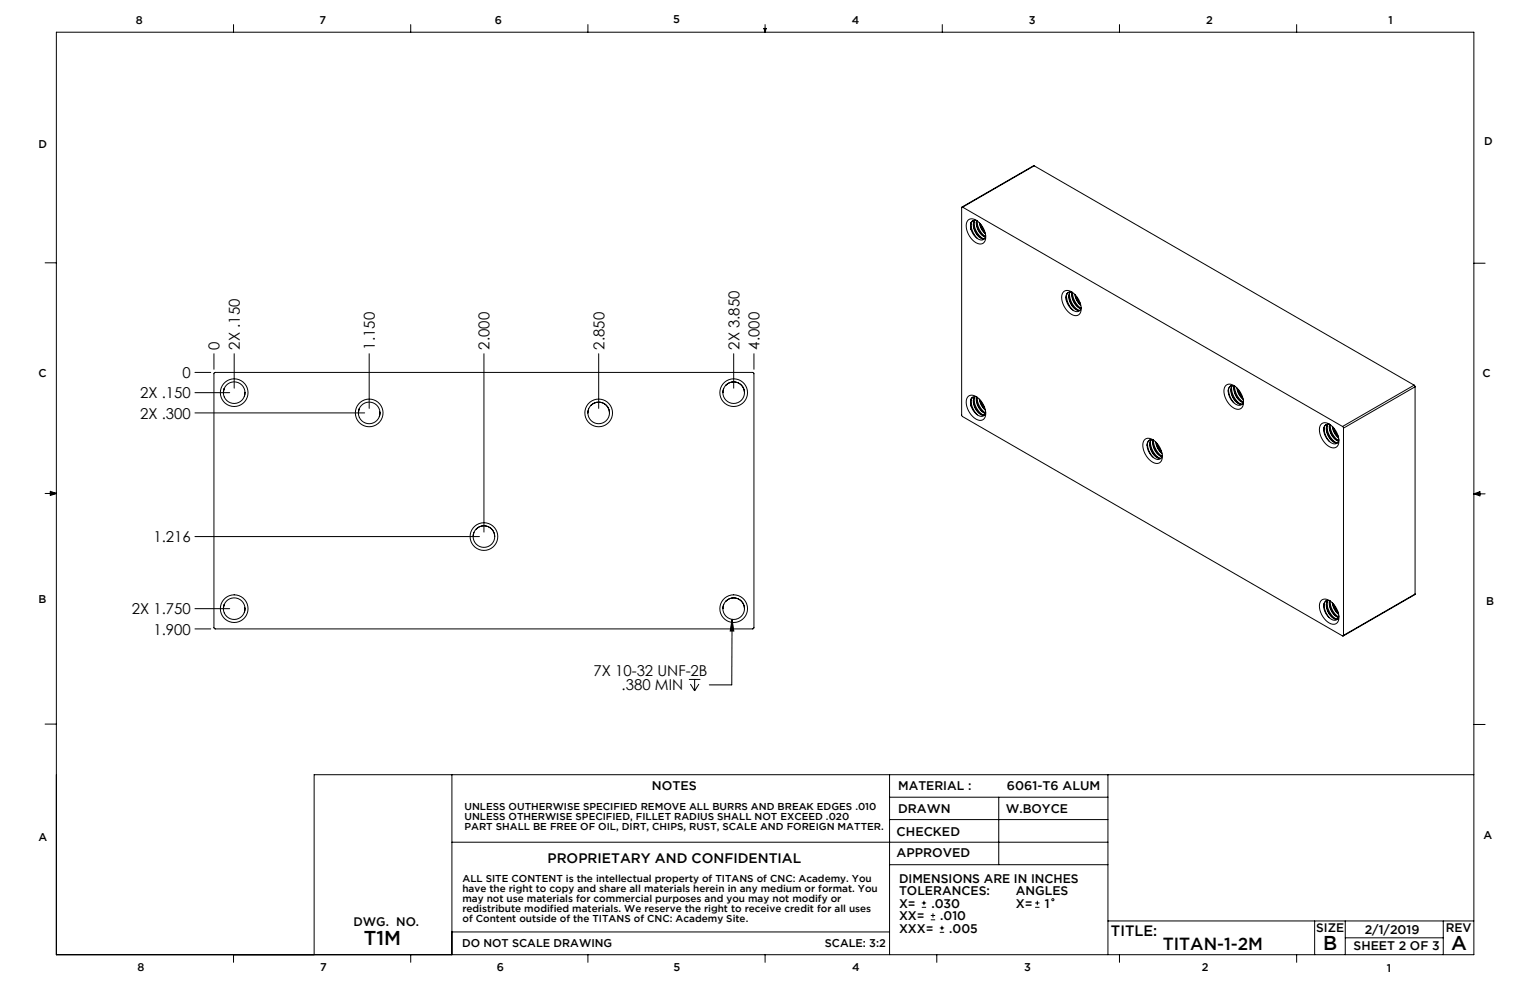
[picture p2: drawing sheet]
<svg xmlns="http://www.w3.org/2000/svg" width="432mm" height="279mm" viewBox="0 0 432 279" stroke-linecap="round" stroke-linejoin="round" font-family="sans-serif">
<g fill="none" stroke="#000" stroke-width=".28">
<path d="M15.9 9.1h400.1v260.3h-400.1zM65.9 6.9v2.2M115.9 6.9v2.2M165.9 6.9v2.2M215.6 8h.6l-.3 1.1zM215.7 8l.2 1.1M215.9 6.9v2.2M216 8l-.1 1.1M265.9 6.9v2.2M315.9 6.9v2.2M365.9 6.9v2.2M271.7 58.5l-.3 .1v58.5l.2 .4 107.3 62 .3-.2"/>
<path d="M271.7 58.5l107.2 61.9M291.9 46.8l-20.4 11.6M291.9 46.8l107.2 61.9M291.9 46.8l-20.2 11.7M12.7 74.2h3.2M273.3 62a2.73 2.73 0 0 1 3.5 1.3 4.2 4.2 0 0 1 .8 5.3 2.73 2.73 0 0 1-3.5-1.3 4.2 4.2 0 0 1-.8-5.3zM274 62.9l-.1 .9 .2 1M274 63.2l.4 1.9 .7 1.2 .8 1M274.1 64.8a3.7 3.7 0 0 0 3.2 2.9 1.25 1.25 0 0 0 .9-1.2M274.4 62.5a2.46 2.46 0 0 0-.3 2.3M274.6 62.3l-.6 .6M274.9 62.7a5.5 5.5 0 0 0 2.6 4.7"/>
<path d="M275.1 62.1a3.9 3.9 0 0 0 2.6 5.3M275.1 62.2a4 4 0 0 0 2.7 5.2M275.6 62.2a4.4 4.4 0 0 0 2.5 4.7M275.7 62.3a4.4 4.4 0 0 0 2.4 4.5M275.7 62.3h-.1a1.16 1.16 0 0 0-1.6 .6M275.7 62.4a5.6 5.6 0 0 0 2.5 4.4M276.4 62.9l.5 1.6 1.2 1.4M276.5 63l.5 1.4 1 1.4M276.9 63.5l1 1.8M416 74.3h3.1M60.4 99.8v4.4M66.1 99.8v9.7"/>
<path d="M104.2 99.8v15.5M136.6 99.8v50.4M169 99.8v15.5M207.1 99.8v9.7M212.8 99.8v4.4M300.3 82.3a2.73 2.73 0 0 1 3.5 1.3 4.2 4.2 0 0 1 .7 5.2 2.73 2.73 0 0 1-3.5-1.3 4.2 4.2 0 0 1-.7-5.2zM301 83.1a1.2 1.2 0 0 1 1.7-.6 5.6 5.6 0 0 0 2.4 4.5M301 83.1l-.2 .9 .2 1.1M301 83.4l.3 1.9 .7 1.3 .8 .9M301 85.1a3.7 3.7 0 0 0 3.2 2.8 1.25 1.25 0 0 0 .9-1.2M301.3 82.7a2.46 2.46 0 0 0-.3 2.4M301.5 82.5l-.5 .6"/>
<path d="M301.8 82.9a5.5 5.5 0 0 0 2.7 4.7M302 82.4a3.9 3.9 0 0 0 2.7 5.2M302 82.4a4 4 0 0 0 2.7 5.2M302.5 82.5a4.4 4.4 0 0 0 2.5 4.6M302.6 82.5a4.4 4.4 0 0 0 2.4 4.5M303.3 83.1l.5 1.6 1.2 1.5M303.5 83.3l.4 1.3 1.1 1.4M303.8 83.7l1 1.8M55 105.1h4.5M55 110.8h9.8M55 116.5h47.9M60.5 105.2l152-.1 .3 .4-.1 71.8-.3 .2h-151.8l-.2-.4z"/>
<path d="M63.3 109.7l-.2 1.2M69.1 110.7l-.2 1.2M101.4 115.4l-.3 1.1M107.2 116.2l-.2 1.4M166.1 115.4l-.2 1.1M166.8 114.4a3.1 3.1 0 0 0-.9 2.1M166.8 114.4a3 3 0 0 1 4.8 .6 3 3 0 0 1-1.8 4.5 3 3 0 0 1-3.9-3M166.8 114.4a3 3 0 0 1 3.3-.7 3 3 0 0 1 1.9 2.8M204.2 109.7l-.2 1.1M204.9 108.7a3.1 3.1 0 0 0-.9 2.1M204.9 108.7a3 3 0 0 1 4.8 .6 3 3 0 0 1-1.8 4.5 3 3 0 0 1-3.9-3M204.9 108.7a3 3 0 0 1 3.3-.7 3 3 0 0 1 1.9 2.8"/>
<path d="M273.3 111.8a2.73 2.73 0 0 1 3.5 1.3 4.2 4.2 0 0 1 .8 5.3 2.73 2.73 0 0 1-3.5-1.4 4.2 4.2 0 0 1-.8-5.2zM274 112.7a1.2 1.2 0 0 1 1.7-.6 5.6 5.6 0 0 0 2.5 4.5M274 112.7l-.1 .9 .2 1M274 112.9l.4 2 .7 1.2 .8 1M274.1 114.6a3.7 3.7 0 0 0 3.2 2.9 1.25 1.25 0 0 0 .9-1.2M274.4 112.2a2.46 2.46 0 0 0-.3 2.4M274.6 112.1l-.6 .6M274.9 112.5a5.5 5.5 0 0 0 2.6 4.6M275.1 111.9a3.9 3.9 0 0 0 2.6 5.3M275.1 112a4 4 0 0 0 2.7 5.1M275.6 112a4.4 4.4 0 0 0 2.5 4.7M275.7 112.1a4.4 4.4 0 0 0 2.4 4.5"/>
<path d="M276.4 112.6l.5 1.7 1.2 1.4M276.5 112.8l.5 1.4 1 1.3M276.9 113.2l1 1.9M346.1 108.7a2.73 2.73 0 0 1 3.5 1.3 4.2 4.2 0 0 1 .7 5.2 2.73 2.73 0 0 1-3.5-1.3 4.2 4.2 0 0 1-.7-5.2zM346.6 110.4a4.1 4.1 0 0 0 3.4 4 1.24 1.24 0 0 0 .9-1.2M346.7 109.9l.4 1.9 1.1 1.9M347.3 109l-.5 .5-.2 .9M347.3 109h1.2M347.3 109h.1M347.4 108.9l-.6 .6-.2 .9M347.6 109.4a5.5 5.5 0 0 0 2.6 4.7M347.7 108.8a3.9 3.9 0 0 0 2.7 5.3"/>
<path d="M347.8 108.8a3.9 3.9 0 0 0 2.7 5.3l.3-.1M348.3 108.9a4.3 4.3 0 0 0 2.5 4.7M348.4 108.9a4.4 4.4 0 0 0 2.4 4.6M348.4 109a5.6 5.6 0 0 0 2.4 4.5M349.1 109.5a4.9 4.9 0 0 0 1.7 3.2M349.2 109.6l.5 1.5 1.1 1.4M349.5 110l1.2 2.1M373 119.6a2.73 2.73 0 0 1 3.5 1.3 4.2 4.2 0 0 1 .7 5.2 2.73 2.73 0 0 1-3.5-1.3 4.2 4.2 0 0 1-.7-5.2zM374.2 119.9l-.5 .5-.1 .9M374.2 119.9h1.2M374.2 119.8v.1M374.3 119.8l-.5 .6-.2 .9"/>
<path d="M374.7 119.7a3.9 3.9 0 0 0 2.7 5.3M374.8 119.7a3.9 3.9 0 0 0 2.7 5.2l.3-.1M375.3 119.8a4.3 4.3 0 0 0 2.4 4.7M375.3 119.8a4.4 4.4 0 0 0 2.5 4.6M375.4 119.9a5.6 5.6 0 0 0 2.4 4.5M399.1 108.7l.3 .5M399.1 108.7l-20.2 11.7M399.4 109.2l-20.2 11.6M399.4 109.2v58.5M12.7 139.3h3.2M14.2 139l1.7 .3M14.2 138.7l1.7 .6-1.7 .5z"/>
<path d="M15.9 139.3l-1.7 .2M323.2 124a2.73 2.73 0 0 1 3.5 1.3 4.2 4.2 0 0 1 .7 5.2 2.73 2.73 0 0 1-3.5-1.3 4.2 4.2 0 0 1-.7-5.2zM323.7 125.7a4.1 4.1 0 0 0 3.4 4 1.24 1.24 0 0 0 .9-1.2M323.8 125.1a5.6 5.6 0 0 0 1.6 3.9M324.4 124.3l-.5 .5-.2 .9M324.4 124.3h1.2M324.4 124.2v.1M324.5 124.2l-.6 .7-.2 .7M324.7 124.6a5.6 5.6 0 0 0 2.5 4.7M324.8 124.1a3.9 3.9 0 0 0 2.7 5.3M324.9 124.2a3.9 3.9 0 0 0 2.7 5.1M325.4 124.1a4.3 4.3 0 0 0 2.5 4.8"/>
<path d="M325.5 124.3a5.6 5.6 0 0 0 2.4 4.4 4.2 4.2 0 0 1-2.4-4.4zM326.2 124.7a4.9 4.9 0 0 0 1.7 3.3M326.3 124.9a4.7 4.7 0 0 0 1.6 2.9M326.6 125.3l1.2 2.1M373.6 121.3a4.1 4.1 0 0 0 3.3 4 1.24 1.24 0 0 0 1-1.2M373.7 120.7l.3 2 1.2 1.8M374.5 120.2a5.5 5.5 0 0 0 2.6 4.7M376 120.4a4.9 4.9 0 0 0 1.8 3.2M376.2 120.5l.4 1.5 1.1 1.4M376.4 120.9l1.2 2.1M378.9 120.4l.3 .4M379.2 120.8v58.5"/>
<path d="M416 139.4h3.1M416 139.4l1.7-.6v1.1zM416 139.4l1.7 .2M417.7 139.1l-1.7 .3M55 151.4h80.3M133.8 150.3l-.3 1.1M134.4 149.3a3.1 3.1 0 0 0-.9 2.1M134.4 149.3a3 3 0 0 1 4.8 .6 3 3 0 0 1-1.8 4.5 3 3 0 0 1-3.9-3M134.4 149.3a3 3 0 0 1 3.3-.7 3 3 0 0 1 1.9 2.8M55 171.8h9.8M55 177.5h4.5M63.3 170.7l-.3 1.1"/>
<path d="M69.1 171.5v.3M69.1 171.7v.1M69.1 171.8l-.2 1M204.2 170.6l-.2 1.2M204.9 169.6a3.1 3.1 0 0 0-.9 2.2M204.9 169.6a3 3 0 0 1 4.8 .7 3 3 0 0 1-1.8 4.4 3 3 0 0 1-3.9-2.9M204.9 169.6a3 3 0 0 1 3.3-.6 3 3 0 0 1 1.9 2.8M206.6 174.8l.5 3.3h-1zM206.6 174.8l-.1 18.5h-6.3M373 169.4a2.73 2.73 0 0 1 3.5 1.3 4.2 4.2 0 0 1 .7 5.2 2.73 2.73 0 0 1-3.5-1.3 4.2 4.2 0 0 1-.7-5.2zM373.6 171a4.1 4.1 0 0 0 3.3 4 1.24 1.24 0 0 0 1-1.2M373.7 170.5l.3 1.9 1.2 1.9"/>
<path d="M374.2 169.6l-.5 .6-.1 .8M374.2 169.6l.7-.1 .5 .1M374.2 169.6h.1M374.3 169.6l-.5 .5-.2 .9M374.5 170a5.5 5.5 0 0 0 2.6 4.7M374.7 169.5a3.9 3.9 0 0 0 2.7 5.3M374.8 169.5a3.9 3.9 0 0 0 2.7 5.2l.3-.1M375.3 169.5a4.3 4.3 0 0 0 2.4 4.8M375.3 169.6a4.4 4.4 0 0 0 2.5 4.6M375.4 169.7a5.6 5.6 0 0 0 2.4 4.4M376 170.1a4.9 4.9 0 0 0 1.8 3.3M376.2 170.3l.4 1.5 1.1 1.4"/>
<path d="M376.4 170.6l1.2 2.2M399.4 167.7l-20.3 11.8M399.4 167.7l-20.2 11.6M194.4 191.8h3.3M194.8 193l1.2 2M196 191.8v3.2M197.3 193l-1.3 2M12.7 204.4h3.2M127.5 218.6v50.8M251.1 218.6v50.8M312.7 218.6v50.8M416 204.5h3.1"/>
<path d="M416 218.6h-327.3v50.8M127.5 237.7h185.2M251.1 231.3h61.6M251.1 225h61.6M281.9 225v19M251.1 244h61.6M260.2 256.1h1.2M260.2 254.8h1.2M260.8 254.2v1.3M262.7 259.6h1.2M262.7 258.4h1.2M263.3 257.8v1.2"/>
<path d="M292.1 256.1h1.3M292.1 254.8h1.3M292.8 254.2v1.3M312.7 259.9h103.3M371 259.9v9.5M379.7 259.9v9.5M407.3 259.9v9.5M65.9 269.4v2.2M115.9 269.4v2.2M127.5 263h123.6M165.9 269.4v2.2M215.9 269.4v2.2"/>
<path d="M264.4 269.4v2.2M265.2 263.1h1.3M265.2 261.9h1.3M265.8 261.3v1.2M315.9 269.4v2.2M365.9 269.4v2.2M379.7 264.7h27.6"/>
<circle cx="66.1" cy="110.8" r="3.9"/>
<circle cx="66.1" cy="110.8" r="3"/>
<circle cx="104.2" cy="116.5" r="3.9"/>
<circle cx="104.2" cy="116.5" r="3"/>
<circle cx="169" cy="116.5" r="3.9"/>
<circle cx="207.1" cy="110.8" r="3.9"/>
<circle cx="136.6" cy="151.4" r="3.9"/>
<circle cx="66.1" cy="171.8" r="3.9"/>
<circle cx="66.1" cy="171.8" r="3"/>
<circle cx="207.1" cy="171.8" r="3.9"/>
<circle cx="297.1" cy="253.9" r=".31"/>
</g>
<path d="M206.6 174.8l.5 3.3h-1z" fill="#000"/>
<g font-size="5.6">
<text x="102.7" y="266.6">T1M</text>
<text x="373.4" y="268.2">B</text>
<text x="409.6" y="268.2">A</text>
</g>
<text font-size="4.9" x="328.2" y="268.2">TITAN-1-2M</text>
<g font-size="4.2">
<text x="62" y="98.7" transform="rotate(-90 62 98.7)">0</text>
<text x="67.7" y="98.7" transform="rotate(-90 67.7 98.7)">2X .150</text>
<text x="105.8" y="98.7" transform="rotate(-90 105.8 98.7)">1.150</text>
<text x="138.2" y="98.7" transform="rotate(-90 138.2 98.7)">2.000</text>
<text x="170.6" y="98.7" transform="rotate(-90 170.6 98.7)">2.850</text>
<text x="208.7" y="98.7" transform="rotate(-90 208.7 98.7)">2X 3.850</text>
<text x="214.4" y="98.7" transform="rotate(-90 214.4 98.7)">4.000</text>
<text x="51.5" y="106.7">0</text>
<text x="39.5" y="112.4">2X .150</text>
<text x="39.5" y="118.1">2X .300</text>
<text x="43.3" y="153">1.216</text>
<text x="37.2" y="173.4">2X 1.750</text>
<text x="43.3" y="179.1">1.900</text>
<text x="167.5" y="190.7">7X 10-32 UNF-2B</text>
<text x="175.4" y="194.9">.380 MIN</text>
<text x="313.5" y="264.2">TITLE:</text>
</g>
<text font-size="3.9" x="154.5" y="243.5">PROPRIETARY AND CONFIDENTIAL</text>
<g font-size="3.5">
<text x="184" y="223">NOTES</text>
<text x="253.5" y="223.1">MATERIAL :</text>
<text x="284.2" y="223">6061-T6 ALUM</text>
<text x="253.4" y="229.4">DRAWN</text>
<text x="283.8" y="229.4">W.BOYCE</text>
<text x="253" y="235.8">CHECKED</text>
<text x="253" y="242">APPROVED</text>
<text x="253.7" y="249.1">DIMENSIONS ARE IN INCHES</text>
<text x="253.7" y="252.6">TOLERANCES:</text>
<text x="253.7" y="256.1">X=</text>
<text x="262.9" y="256.1">.030</text>
<text x="286.7" y="252.6">ANGLES</text>
<text x="286.7" y="256.1">X=</text>
<text x="294.8" y="256.1">1</text>
<text x="99.7" y="261.5">DWG. NO.</text>
<text x="253.7" y="263.2">XXX=</text>
<text x="253.7" y="259.7">XX=</text>
<text x="265.4" y="259.7">.010</text>
<text x="267.9" y="263.2">.005</text>
<text x="371.5" y="263.2">SIZE</text>
<text x="385.1" y="263.5">2/1/2019</text>
<text x="408" y="263.2">REV</text>
<text x="382" y="268.2">SHEET 2 OF 3</text>
</g>
<g font-size="3.2">
<text x="38.3" y="6.8">8</text>
<text x="90.2" y="6.8">7</text>
<text x="139.7" y="6.6">6</text>
<text x="190" y="6.6">5</text>
<text x="240.4" y="6.7">4</text>
<text x="290.4" y="6.8">3</text>
<text x="340.4" y="6.7">2</text>
<text x="391.9" y="6.8">1</text>
<text x="10.9" y="41.7">D</text>
<text x="418.9" y="40.8">D</text>
<text x="10.9" y="106.4">C</text>
<text x="418.4" y="106.5">C</text>
<text x="10.8" y="170.3">B</text>
<text x="419.4" y="170.7">B</text>
<text x="10.8" y="237.3">A</text>
<text x="418.6" y="236.9">A</text>
<text x="130.4" y="267.2">DO NOT SCALE DRAWING</text>
<text x="232.8" y="267.3">SCALE: 3:2</text>
<text x="38.8" y="273.9">8</text>
<text x="90.4" y="273.9">7</text>
<text x="140.2" y="273.9">6</text>
<text x="190.1" y="274">5</text>
<text x="240.5" y="273.9">4</text>
<text x="289" y="274">3</text>
<text x="339.1" y="274">2</text>
<text x="391.4" y="274.2">1</text>
</g>
<g font-size="2.8">
<text x="131.1" y="228.7">UNLESS OUTHERWISE SPECIFIED REMOVE ALL BURRS AND BREAK EDGES .010</text>
<text x="131.1" y="231.6">UNLESS OTHERWISE SPECIFIED, FILLET RADIUS SHALL NOT EXCEED .020</text>
<text x="131.1" y="234.4">PART SHALL BE FREE OF OIL, DIRT, CHIPS, RUST, SCALE AND FOREIGN MATTER.</text>
<text x="130.5" y="248.9">ALL SITE CONTENT is the intellectual property of TITANS of CNC: Academy. You</text>
<text x="130.5" y="251.8">have the right to copy and share all materials herein in any medium or format. You</text>
<text x="130.5" y="254.6">may not use materials for commercial purposes and you may not modify or</text>
<text x="130.5" y="257.4">redistribute modified materials. We reserve the right to receive credit for all uses</text>
<text x="130.5" y="260.2">of Content outside of the TITANS of CNC: Academy Site.</text>
</g>
</svg>
